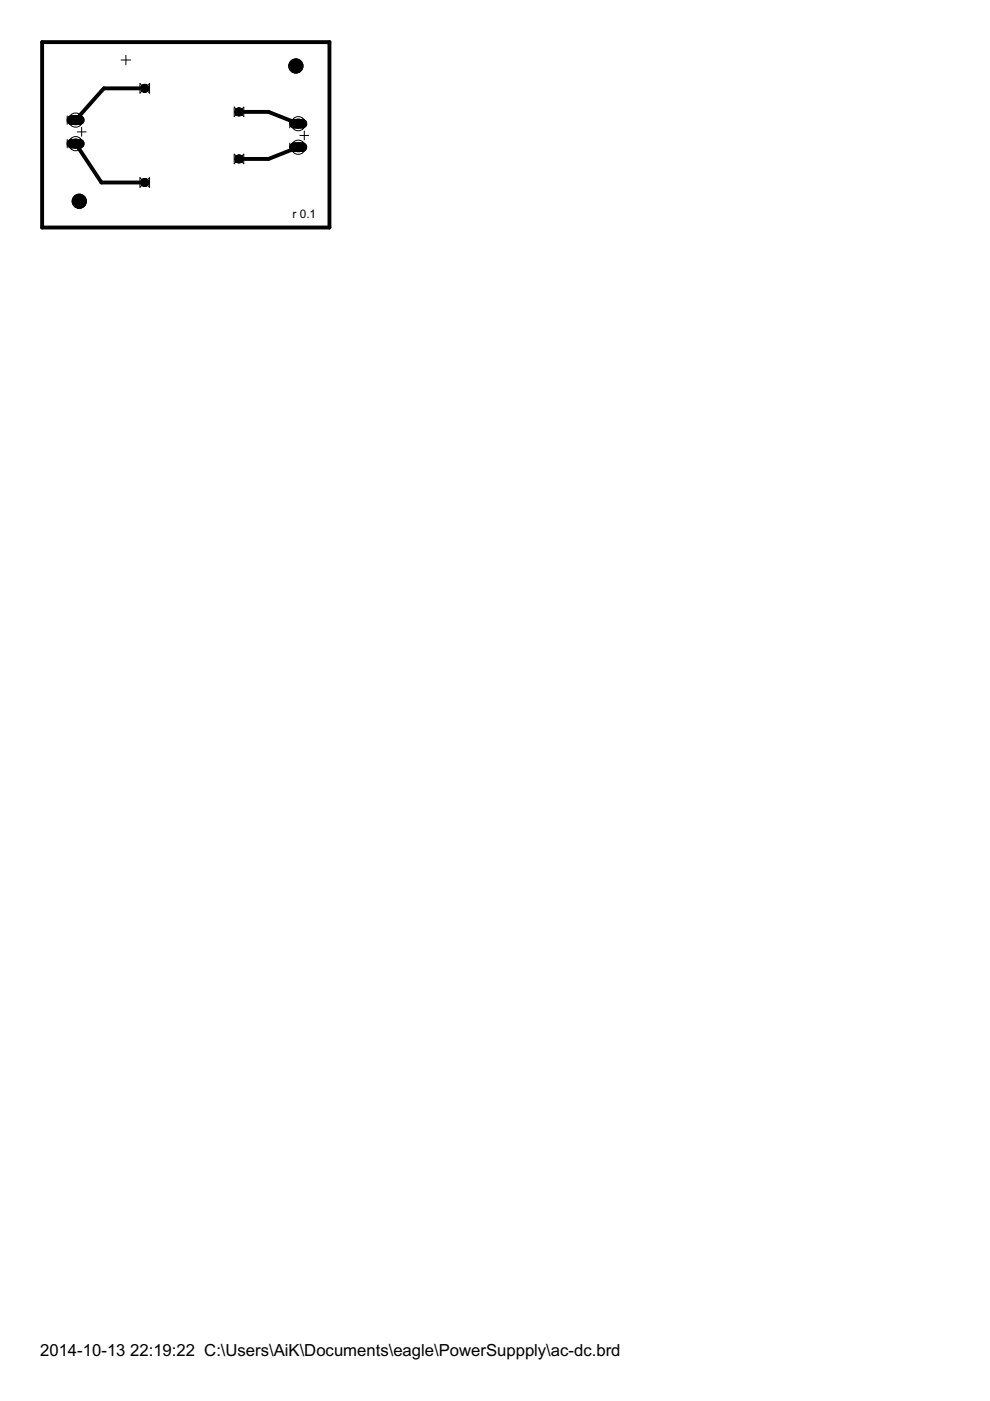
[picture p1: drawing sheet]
<svg xmlns="http://www.w3.org/2000/svg" width="210mm" height="297mm" viewBox="0 0 210 297" stroke-linecap="round" stroke-linejoin="round" font-family="sans-serif">
<g fill="#000" stroke="#000" stroke-width=".21">
<circle cx="30.7" cy="18.7" r=".85"/>
<circle cx="30.7" cy="18.7" r=".76"/>
<circle cx="62.7" cy="14" r="1.5"/>
<circle cx="30.7" cy="38.7" r=".85"/>
<circle cx="50.7" cy="23.7" r=".85"/>
<circle cx="50.7" cy="33.7" r=".85"/>
<circle cx="16.8" cy="42.7" r="1.5"/>
</g>
<path d="M15.1 25.5h1.8M15.1 30.5h1.8M62.4 26.2h1.7M62.4 31.2h1.7" fill="none" stroke="#000" stroke-width="2"/>
<circle cx="30.7" cy="18.7" r=".51" fill="#fff" stroke="#000" stroke-width=".21"/>
<circle cx="30.7" cy="38.7" r=".76" fill="#000" stroke="#000" stroke-width=".21"/>
<circle cx="30.7" cy="38.7" r=".51" fill="#fff" stroke="#000" stroke-width=".21"/>
<circle cx="50.7" cy="23.7" r=".76" fill="#000" stroke="#000" stroke-width=".21"/>
<circle cx="50.7" cy="23.7" r=".51" fill="#fff" stroke="#000" stroke-width=".21"/>
<circle cx="50.7" cy="33.7" r=".76" fill="#000" stroke="#000" stroke-width=".21"/>
<circle cx="50.7" cy="33.7" r=".51" fill="#fff" stroke="#000" stroke-width=".21"/>
<path d="M15.1 25.5h1.8" fill="none" stroke="#000" stroke-width="1.8"/>
<circle cx="16" cy="25.5" r=".59" fill="#fff" stroke="#000" stroke-width=".21"/>
<path d="M15.1 30.5h1.8" fill="none" stroke="#000" stroke-width="1.8"/>
<circle cx="16" cy="30.5" r=".59" fill="#fff" stroke="#000" stroke-width=".21"/>
<path d="M62.4 26.2h1.7" fill="none" stroke="#000" stroke-width="1.8"/>
<circle cx="63.2" cy="26.2" r=".59" fill="#fff" stroke="#000" stroke-width=".21"/>
<path d="M62.4 31.2h1.7" fill="none" stroke="#000" stroke-width="1.8"/>
<circle cx="63.2" cy="31.2" r=".59" fill="#fff" stroke="#000" stroke-width=".21"/>
<path d="M30.7 18.7h-8.7l-6 6.8M16 30.5l5.5 8.2h9.2M50.7 23.7h6.2l6.3 2.5M63.2 31.2l-6.3 2.5h-6.2" fill="none" stroke="#000" stroke-width=".83"/>
<circle cx="30.7" cy="18.7" r=".76" fill="#000" stroke="#000" stroke-width=".21"/>
<circle cx="30.7" cy="18.7" r=".51" fill="#fff" stroke="#000" stroke-width=".21"/>
<circle cx="30.7" cy="38.7" r=".76" fill="#000" stroke="#000" stroke-width=".21"/>
<circle cx="30.7" cy="38.7" r=".51" fill="#fff" stroke="#000" stroke-width=".21"/>
<circle cx="50.7" cy="23.7" r=".76" fill="#000" stroke="#000" stroke-width=".21"/>
<circle cx="50.7" cy="23.7" r=".51" fill="#fff" stroke="#000" stroke-width=".21"/>
<circle cx="50.7" cy="33.7" r=".76" fill="#000" stroke="#000" stroke-width=".21"/>
<circle cx="50.7" cy="33.7" r=".51" fill="#fff" stroke="#000" stroke-width=".21"/>
<path d="M15.1 25.5h1.8" fill="none" stroke="#000" stroke-width="1.8"/>
<circle cx="16" cy="25.5" r=".59" fill="#fff" stroke="#000" stroke-width=".21"/>
<path d="M15.1 30.5h1.8" fill="none" stroke="#000" stroke-width="1.8"/>
<circle cx="16" cy="30.5" r=".59" fill="#fff" stroke="#000" stroke-width=".21"/>
<path d="M62.4 26.2h1.7" fill="none" stroke="#000" stroke-width="1.8"/>
<circle cx="63.2" cy="26.2" r=".59" fill="#fff" stroke="#000" stroke-width=".21"/>
<path d="M62.4 31.2h1.7" fill="none" stroke="#000" stroke-width="1.8"/>
<circle cx="63.2" cy="31.2" r=".59" fill="#fff" stroke="#000" stroke-width=".21"/>
<g fill="#000" stroke="#000" stroke-width=".21">
<circle cx="30.7" cy="18.7" r=".85"/>
<circle cx="62.7" cy="14" r="1.5"/>
<circle cx="30.7" cy="38.7" r=".85"/>
<circle cx="50.7" cy="23.7" r=".85"/>
<circle cx="50.7" cy="33.7" r=".85"/>
<circle cx="16.8" cy="42.7" r="1.5"/>
</g>
<path d="M15.1 25.5h1.8M15.1 30.5h1.8M62.4 26.2h1.7M62.4 31.2h1.7" fill="none" stroke="#000" stroke-width="2"/>
<path d="M15 24.5l2 2M15 29.4l2.1 2M62.2 25.2l2 2M62.3 30.2l2 2" fill="none" stroke="#000" stroke-width=".25"/>
<g fill="none" stroke="#000" stroke-width=".21">
<path d="M25.7 12.7h2M26.7 11.7v2M29.7 17.7l2 2v-2l-2 2zM61.7 14h2.1M62.7 13v2M14.2 24.6v1.8M14.2 29.6v1.7M16.4 28h1.8M17.1 24.4l-2.1 2.1M17.1 29.4l-2.1 2.1M17.3 27v1.9M29.7 37.7v2l2-2v2z"/>
<path d="M49.7 22.7l2 2v-2l-2 2zM49.7 32.7v2l2-2v2zM61.4 25.3v1.8M61.4 30.3v1.8M63.6 28.7h1.8M64.3 25.2l-2.1 2M64.3 30.2l-2.1 2M64.5 27.8v1.9M15.8 42.7h2M16.8 41.7v2"/>
<circle cx="62.7" cy="14" r="1.4"/>
<circle cx="62.7" cy="14" r=".99"/>
<circle cx="16" cy="25.5" r="1.5"/>
<circle cx="16" cy="30.5" r="1.5"/>
<circle cx="16" cy="30.5" r=".99"/>
<circle cx="16" cy="25.5" r=".99"/>
<circle cx="63.2" cy="26.2" r="1.5"/>
<circle cx="63.2" cy="31.2" r="1.5"/>
<circle cx="63.2" cy="26.2" r=".99"/>
<circle cx="63.2" cy="31.2" r=".99"/>
<circle cx="16.8" cy="42.7" r="1.4"/>
<circle cx="16.8" cy="42.7" r=".99"/>
</g>
<path d="M8.9 8.9h60.9v39.3h-60.9z" fill="none" stroke="#000" stroke-width=".83"/>
<g font-size="4">
<text x="8.5" y="287.5">2014-10-13</text>
<text x="27.6" y="287.5">22:19:22 C:\Users\AiK\Documents\eagle\PowerSuppply\ac-dc.brd</text>
</g>
<text font-size="2.8" x="62" y="46.2">r 0.1</text>
</svg>
